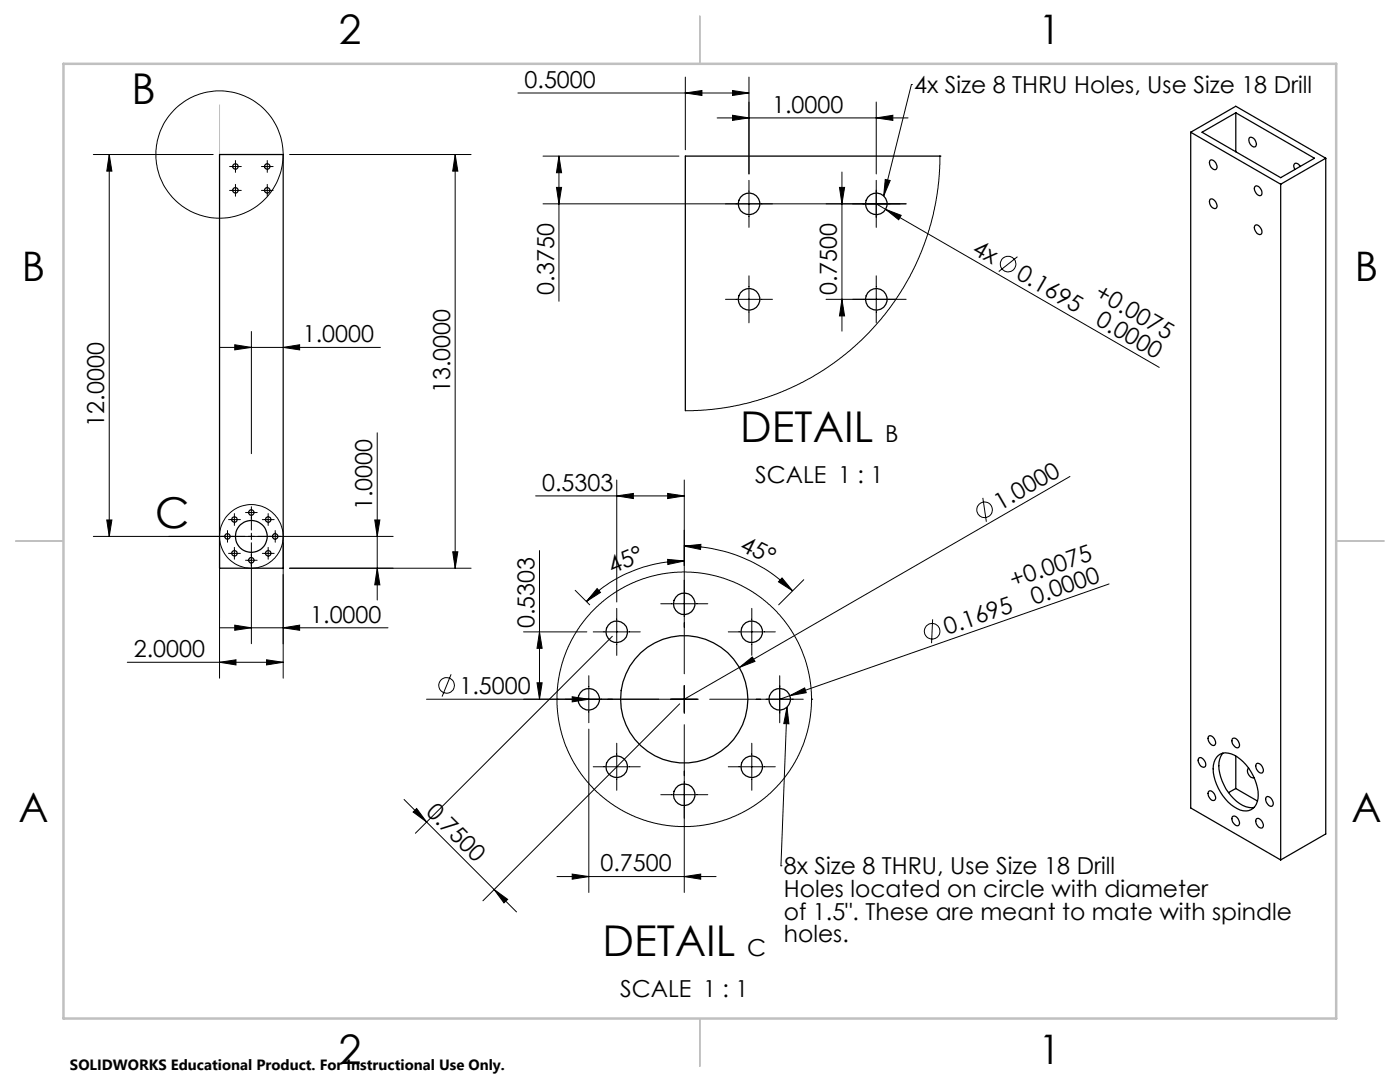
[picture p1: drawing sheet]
<svg xmlns="http://www.w3.org/2000/svg" width="279mm" height="216mm" viewBox="0 0 279 216" stroke-linecap="round" stroke-linejoin="round" font-family="sans-serif">
<g fill="none" stroke="#000" stroke-width=".2">
<path d="M103.4 18.6h46.1M136.8 18.6l3.3-.5v.9zM136.8 15.4v14.5M146.2 18.1l3.3 .5-3.3 .4zM149.5 15.4v19.3M181.9 16.9h.1M181.9 16.9l-5.5 22.2M18.6 30.8h23.9M21.8 30.8l.5 3.3h-1zM21.8 30.8v76.2M45.8 33.2h2.4M45.8 38h2.4"/>
<path d="M47 32v2.4M47 36.8v2.4M52.2 33.2h2.3M52.2 38h2.3M53.3 32v2.4M53.3 36.8v2.4M57.8 30.8h36.2M90.8 30.8l.6 3.3h-1.1zM90.8 30.8v82.6M108.4 31.2h27.1M111.1 37.4h1l-.6 3.3zM111.5 31.2v28.9"/>
<path d="M111.5 31.2l.6 3.3h-1zM143.1 23.5h38.1M146.2 23l3.3 .5-3.3 .5zM149.5 36v9.4M167.5 37.4h1.1l-.6 3.3zM168 34.3v31.8M174.9 23.5l3.3-.5v1zM174.9 20.4v14.3M174.9 36v9.4M176.7 35.8l1 .2-1.3 3.1zM187.6 31.2l-.2 4.9-.6 4.3-1.1 4.4-1.8 5.4-2.3 4.9-2.3 3.9-2.8 3.8-3.3 3.8-3.5 3.3-4.3 3.3-3.9 2.4-5.3 2.5-4.9 1.8-5.1 1.2-5.3 .7-4.1 .2M108.4 40.7h72.4"/>
<path d="M144.8 59.7h9.4M149.5 55v9.4M164.9 59.7h15.9M168 59.7l.6 3.3h-1.1zM174.9 40.7l1.8 1.1M174.9 40.7h.1M174.9 55v9.4M176.7 41.8l3.1 1.2-.4 .9zM176.7 41.8l54.7 31.5M203.1 51.2l-3.8 3M43.8 69.3h32.1M46.8 68.8l3.4 .5-3.4 .5z"/>
<path d="M50.2 66.1v24.4M56.5 69.3l3.3-.5v1zM75.3 86.4v33.3M106.9 99h29.7M123.1 99l3.3-.5v1zM123.1 95.8v24.3M133.2 98.5l3.4 .5-3.4 .5zM136.6 95.8v38.6M196.1 99.3l.7 4.8M213.5 95.1l-65.9 38.1M21.3 103.8h1l-.5 3.2zM43.8 108.3v27"/>
<path d="M45.4 105.9v2.3M45.6 110.4h2.4M45.6 103.7h2.4M46.8 102.5v2.3M46.8 109.2v2.4M49 111.8h2.3M49 102.3h2.3M50.2 101.1v4.7M50.2 106.4v1.3M50.2 108.3v20.1M52.4 110.4h2.3M52.4 103.7h2.3"/>
<path d="M53.5 102.5v2.3M53.5 109.2v2.4M54.9 105.9v2.3M56.5 108.3v27M57.8 113.4h36.2M74.8 103.8h1l-.5 3.2zM75.3 113.4l.5 3.3h-1zM78.5 107h-59.9M90.3 110.1h1.1l-.6 3.3zM107.7 109.9v29.6M114.8 117.8l2.9 2.9M119.2 117.4l.6 .8-2.7 1.8z"/>
<path d="M133.2 111.6l3.4 .3-3.3 .7zM136.6 111.9a27.7 27.7 0 0 0-19.5 8.1M136.6 109l3.3-.4-.1 1zM136.6 109a30.7 30.7 0 0 1 21.6 8.9M156.1 115.3l2.1 2.6-2.8-1.8zM160.4 115.7l-5 5M221.3 116.5l-65.7 23M25.4 132.2h31.1M43.8 132.2l3.3-.5v1zM43.8 125.3h33.6M46.8 124.7l3.4 .6-3.4 .5zM53.2 131.7l3.3 .5-3.3 .5z"/>
<path d="M56.5 125.3l3.3-.6v1.1zM85.1 139.5h54.2M90 134.5l-1.8 4.5M104.5 126.1h12.6M107.2 136.2h1l-.5 3.3zM107.7 126.1l.5 3.3h-1zM114.2 139l3.3 .5-3.3 .6zM117.5 134.8v9.4M118.4 126.1h9.4M122.2 127l-39.3 39.3M123.1 121.4v9.4M131.9 120.5h9.4"/>
<path d="M136.6 136.8v5.5M136.6 139.5h.1M141.6 139.5h18.7M145.3 126.1h9.4M147.6 133.2l2.5-2.1 .6 .9zM147.6 133.2l-11 6.3M150 121.4v9.4M155.6 139.5h.1M155.6 134.8v9.4M157.6 138.8l3-1.5 .3 .9zM186.1 123.6l-.2 4.7M80.6 159.5l18 18"/>
<path d="M117.5 145.5v32.6M118.4 153h9.4M123.1 148.3v9.4M131.9 158.6h9.4M135.6 140.4l-39.2 39.3M136.6 144.6v33.5M145.3 153h9.4M150 148.3v9.4M157.1 141.1l-1.2 31.7M157.1 141.1l.3 3.3h-1zM82.4 162l.7-.7 2 2.7zM98.6 177.5l4.5 4.5"/>
<path d="M98.6 177.5l2.7 2-.7 .7zM111.2 174.9h31.7M114.2 174.4l3.3 .5-3.3 .5zM136.6 174.9l3.2-.5v1zM155.9 172.8h.1"/>
<circle cx="43.8" cy="30.8" r="12.7"/>
<circle cx="201.2" cy="52.7" r="1.56"/>
<circle cx="50.2" cy="107" r="6.4"/>
<circle cx="196.5" cy="101.7" r="1.55"/>
<circle cx="89.1" cy="136.8" r="1.55"/>
<circle cx="136.6" cy="139.5" r="25.4"/>
<circle cx="186" cy="126" r="1.56"/>
</g>
<path d="M43.8 20.9v102.4" fill="none" stroke="#c0c0c0" stroke-width=".2"/>
<path d="M139.7 3.2v9.5M3.1 107.9h9.6M266.7 107.9h9.5M139.7 203.2v9.6" fill="none" stroke="#c0c0c0" stroke-width=".25"/>
<path d="M12.7 12.7h254v190.5h-254z" fill="none" stroke="#c0c0c0" stroke-width=".5"/>
<g fill="#000">
<path d="M176.7 41.8l3.1 1.2-.4 .9zM114.2 139l3.3 .5-3.3 .6zM147.6 133.2l2.5-2.1 .6 .9zM157.6 138.8l3-1.5 .3 .9z"/>
<path d="M90.8 30.8l.6 3.3h-1.1zM90.3 110.1h1.1l-.6 3.3zM21.8 30.8l.5 3.3h-1zM21.3 103.8h1l-.5 3.2zM107.7 126.1l.5 3.3h-1zM107.2 136.2h1l-.5 3.3z"/>
<path d="M146.2 23l3.3 .5-3.3 .5zM174.9 23.5l3.3-.5v1zM123.1 99l3.3-.5v1zM133.2 98.5l3.4 .5-3.4 .5zM114.2 174.4l3.3 .5-3.3 .5zM136.6 174.9l3.2-.5v1z"/>
<path d="M176.7 35.8l1 .2-1.3 3.1zM157.1 141.1l.3 3.3h-1z"/>
<path d="M111.1 37.4h1l-.6 3.3zM111.5 31.2l.6 3.3h-1z"/>
<path d="M46.8 68.8l3.4 .5-3.4 .5zM56.5 69.3l3.3-.5v1zM43.8 132.2l3.3-.5v1zM53.2 131.7l3.3 .5-3.3 .5z"/>
<path d="M74.8 103.8h1l-.5 3.2zM75.3 113.4l.5 3.3h-1zM167.5 37.4h1.1l-.6 3.3zM168 59.7l.6 3.3h-1.1z"/>
<path d="M136.6 109l3.2 .6 .1-1zM156.1 115.3l-.7 .8 2.8 1.8z"/>
<path d="M56.5 125.3l3.3-.6v1.1zM46.8 124.7l3.4 .6-3.4 .5zM146.2 18.1l3.3 .5-3.3 .4zM136.8 18.6l3.3-.5v.9z"/>
<path d="M119.2 117.4l-2.1 2.6 2.7-1.8zM133.2 111.6l.1 1 3.3-.7z"/>
<path d="M82.4 162l.7-.7 2 2.7zM98.6 177.5l2.7 2-.7 .7z"/>
</g>
<g fill="none" stroke="#000" stroke-width=".25">
<path d="M43.8 30.8h12.7v82.6h-12.7zM187.6 31.2h.1M187.6 31.2h-50.8v50.8M237.6 26.4l9-5.2 18 10.4M237.6 26.4l18 10.4M237.6 26.4v134.8l18 10.4M239.9 26.4l6.7-3.9 15.7 9.1-6.7 3.9zM241.5 39.8a1.16 1.16 0 0 1 1.4 1.2 .53 .53 0 0 1-.3 .6 .53 .53 0 0 1-.7-.2l-.5-.9zM241.5 32a1.19 1.19 0 0 1 1.2 .6 1.19 1.19 0 0 1-.1 1.2 1.28 1.28 0 0 1-1.1-1.8zM246.6 22.5v7.8M249.3 27.6a.93 .93 0 0 1 1.4 .9 .57 .57 0 0 1-.5 .8l-.8-.6-.2-.7zM250.5 37.2a1.23 1.23 0 0 1 1.3 1.7l-.2 .1a1.29 1.29 0 0 1-1.1-1.8z"/>
<path d="M255.6 36.8v134.8M259.5 33.2l-.1-.2a.62 .62 0 0 0-.9-.4 .62 .62 0 0 0-.2 .9l.1 .3M264.6 31.6l-9 5.2M264.6 31.6v134.8l-9 5.2M250.5 44.9a1.05 1.05 0 0 1 1.3 .9 .64 .64 0 0 1-.4 1 1.38 1.38 0 0 1-.9-1.9zM111.2 139.5h.1M162 139.5h.1M239.3 151.2a1.15 1.15 0 0 1 1.3 1.2v.3a.61 .61 0 0 1-.6 .4 .61 .61 0 0 1-.5-.5l-.2-.3a.92 .92 0 0 1 0-1.1zM241.2 157.9a1.1 1.1 0 0 1 1.4 1.2 .53 .53 0 0 1-.3 .6 .53 .53 0 0 1-.6-.2l-.6-.9zM241.2 146.9a1.21 1.21 0 0 1 1.3 1.7 .84 .84 0 0 1-1.3-.6l-.1-.7zM243.1 150.7a3.5 3.5 0 0 1 4.4 .8 9.9 9.9 0 0 1 3.6 7.8 2.62 2.62 0 0 1-4.2 2.1 9.7 9.7 0 0 1-4.8-8.6 3.3 3.3 0 0 1 1-2.1zM244.1 150.3a4.9 4.9 0 0 0-.5 4.8 9.3 9.3 0 0 0 5 5.9l1.2 .2 .5-.1"/>
<path d="M246 147.4a1.19 1.19 0 0 1 1.1 .5 1.19 1.19 0 0 1 0 1.3 1.32 1.32 0 0 1-1.1-1.8zM246.6 157.3l4.4 2.5M246.6 150.8v6.5M246.6 157.3l-1.4 .9M249.2 153.3a1.22 1.22 0 0 0 1.1 1.9M250.8 152.4a1.21 1.21 0 0 1 1.2 1.7 .84 .84 0 0 1-1.2-.6l-.2-.7zM252.7 159a1.21 1.21 0 0 1 1.3 1.7 .84 .84 0 0 1-1.3-.6l-.1-.6zM136.5 164.9h.1M246 162.9a1.19 1.19 0 0 1 1.1 .6 1.19 1.19 0 0 1 0 1.2 1.32 1.32 0 0 1-1.1-1.8zM250.8 163.4a1.16 1.16 0 0 1 1.3 1.2 .53 .53 0 0 1-.2 .6 .53 .53 0 0 1-.7-.2l-.6-.9z"/>
<circle cx="47" cy="33.2" r=".54"/>
<circle cx="47" cy="38" r=".54"/>
<circle cx="53.4" cy="33.2" r=".54"/>
<circle cx="53.4" cy="38" r=".54"/>
<circle cx="149.5" cy="40.7" r="2.15"/>
<circle cx="149.5" cy="59.7" r="2.15"/>
<circle cx="174.9" cy="40.7" r="2.15"/>
<circle cx="174.9" cy="59.7" r="2.15"/>
<circle cx="45.4" cy="107" r=".53"/>
<circle cx="46.8" cy="103.7" r=".55"/>
<circle cx="46.8" cy="110.4" r=".55"/>
<circle cx="50.2" cy="107" r="3.2"/>
<circle cx="50.2" cy="102.3" r=".53"/>
<circle cx="50.2" cy="111.8" r=".53"/>
<circle cx="53.5" cy="110.4" r=".55"/>
<circle cx="53.5" cy="103.7" r=".55"/>
<circle cx="54.9" cy="107" r=".53"/>
<circle cx="117.5" cy="139.5" r="2.15"/>
<circle cx="123.1" cy="126" r="2.16"/>
<circle cx="136.5" cy="120.5" r="2.15"/>
<circle cx="136.6" cy="139.5" r="12.7"/>
<circle cx="150" cy="126.1" r="2.15"/>
<circle cx="155.6" cy="139.5" r="2.15"/>
<circle cx="123.1" cy="153" r="2.16"/>
<circle cx="136.5" cy="158.6" r="2.15"/>
<circle cx="150" cy="153" r="2.15"/>
</g>
<g font-size="8.5">
<text x="26.2" y="20.8">B</text>
<text x="147.7" y="88.2">DETAIL</text>
<text x="31" y="105.3">C</text>
<text x="120.2" y="190.7">DETAIL</text>
</g>
<g font-size="8.1">
<text x="67.6" y="8.9">2</text>
<text x="207.3" y="8.9">1</text>
<text x="4.4" y="56.1">B</text>
<text x="270.4" y="56.1">B</text>
<text x="3.7" y="164.1">A</text>
<text x="269.7" y="164.1">A</text>
<text x="67.6" y="212.4">2</text>
<text x="207.3" y="212.4">1</text>
</g>
<g font-size="4.7">
<text x="104.7" y="17.5">0.5000</text>
<text x="154.1" y="22.5">1.0000</text>
<text x="182.4" y="18.6">4x Size 8 THRU Holes, Use Size 18 Drill</text>
<text x="193.8" y="50.4" transform="rotate(30 193.8 50.4)">4x</text>
<text x="110.6" y="58.8" transform="rotate(-90 110.6 58.8)">0.3750</text>
<text x="167" y="58.8" transform="rotate(-90 167 58.8)">0.7500</text>
<text x="202.6" y="55.4" transform="rotate(30 202.6 55.4)">0.1695</text>
<text x="218.2" y="59.3" transform="rotate(30 218.2 59.3)">+0.0075</text>
<text x="218.4" y="64.7" transform="rotate(30 218.4 64.7)">0.0000</text>
<text x="60.4" y="68.3">1.0000</text>
<text x="89.9" y="78.5" transform="rotate(-90 89.9 78.5)">13.0000</text>
<text x="20.8" y="85.1" transform="rotate(-90 20.8 85.1)">12.0000</text>
<text x="176.6" y="88.2">B</text>
<text x="74.3" y="101.8" transform="rotate(-90 74.3 101.8)">1.0000</text>
<text x="108.2" y="97.9">0.5303</text>
<text x="150.7" y="96.4">SCALE 1 : 1</text>
<text x="199.6" y="101.9" transform="rotate(-30 199.6 101.9)">1.0000</text>
<text x="147.4" y="109.7" transform="rotate(26 147.4 109.7)">45°</text>
<text x="122.2" y="114.5" transform="rotate(-23 122.2 114.5)">45°</text>
<text x="202.2" y="117.4" transform="rotate(-19 202.2 117.4)">+0.0075</text>
<text x="61.9" y="124.2">1.0000</text>
<text x="106.7" y="125.3" transform="rotate(-90 106.7 125.3)">0.5303</text>
<text x="206.4" y="120.7" transform="rotate(-19 206.4 120.7)">0.0000</text>
<text x="26.7" y="131.1">2.0000</text>
<text x="189" y="126.7" transform="rotate(-19 189 126.7)">0.1695</text>
<text x="91.7" y="138.5">1.5000</text>
<text x="84.9" y="162.3" transform="rotate(45 84.9 162.3)">0.7500</text>
<text x="119.8" y="173.9">0.7500</text>
<text x="156.4" y="174.5">8x Size 8 THRU, Use Size 18 Drill</text>
<text x="156.4" y="179">Holes located on circle with diameter</text>
<text x="156.4" y="183.5">of 1.5&quot;. These are meant to mate with spindle</text>
<text x="149.1" y="190.7">C</text>
<text x="156.4" y="188.1">holes.</text>
<text x="123.8" y="198.9">SCALE 1 : 1</text>
</g>
<text font-size="3" x="14" y="213.5">SOLIDWORKS Educational Product. For Instructional Use Only.</text>
</svg>
